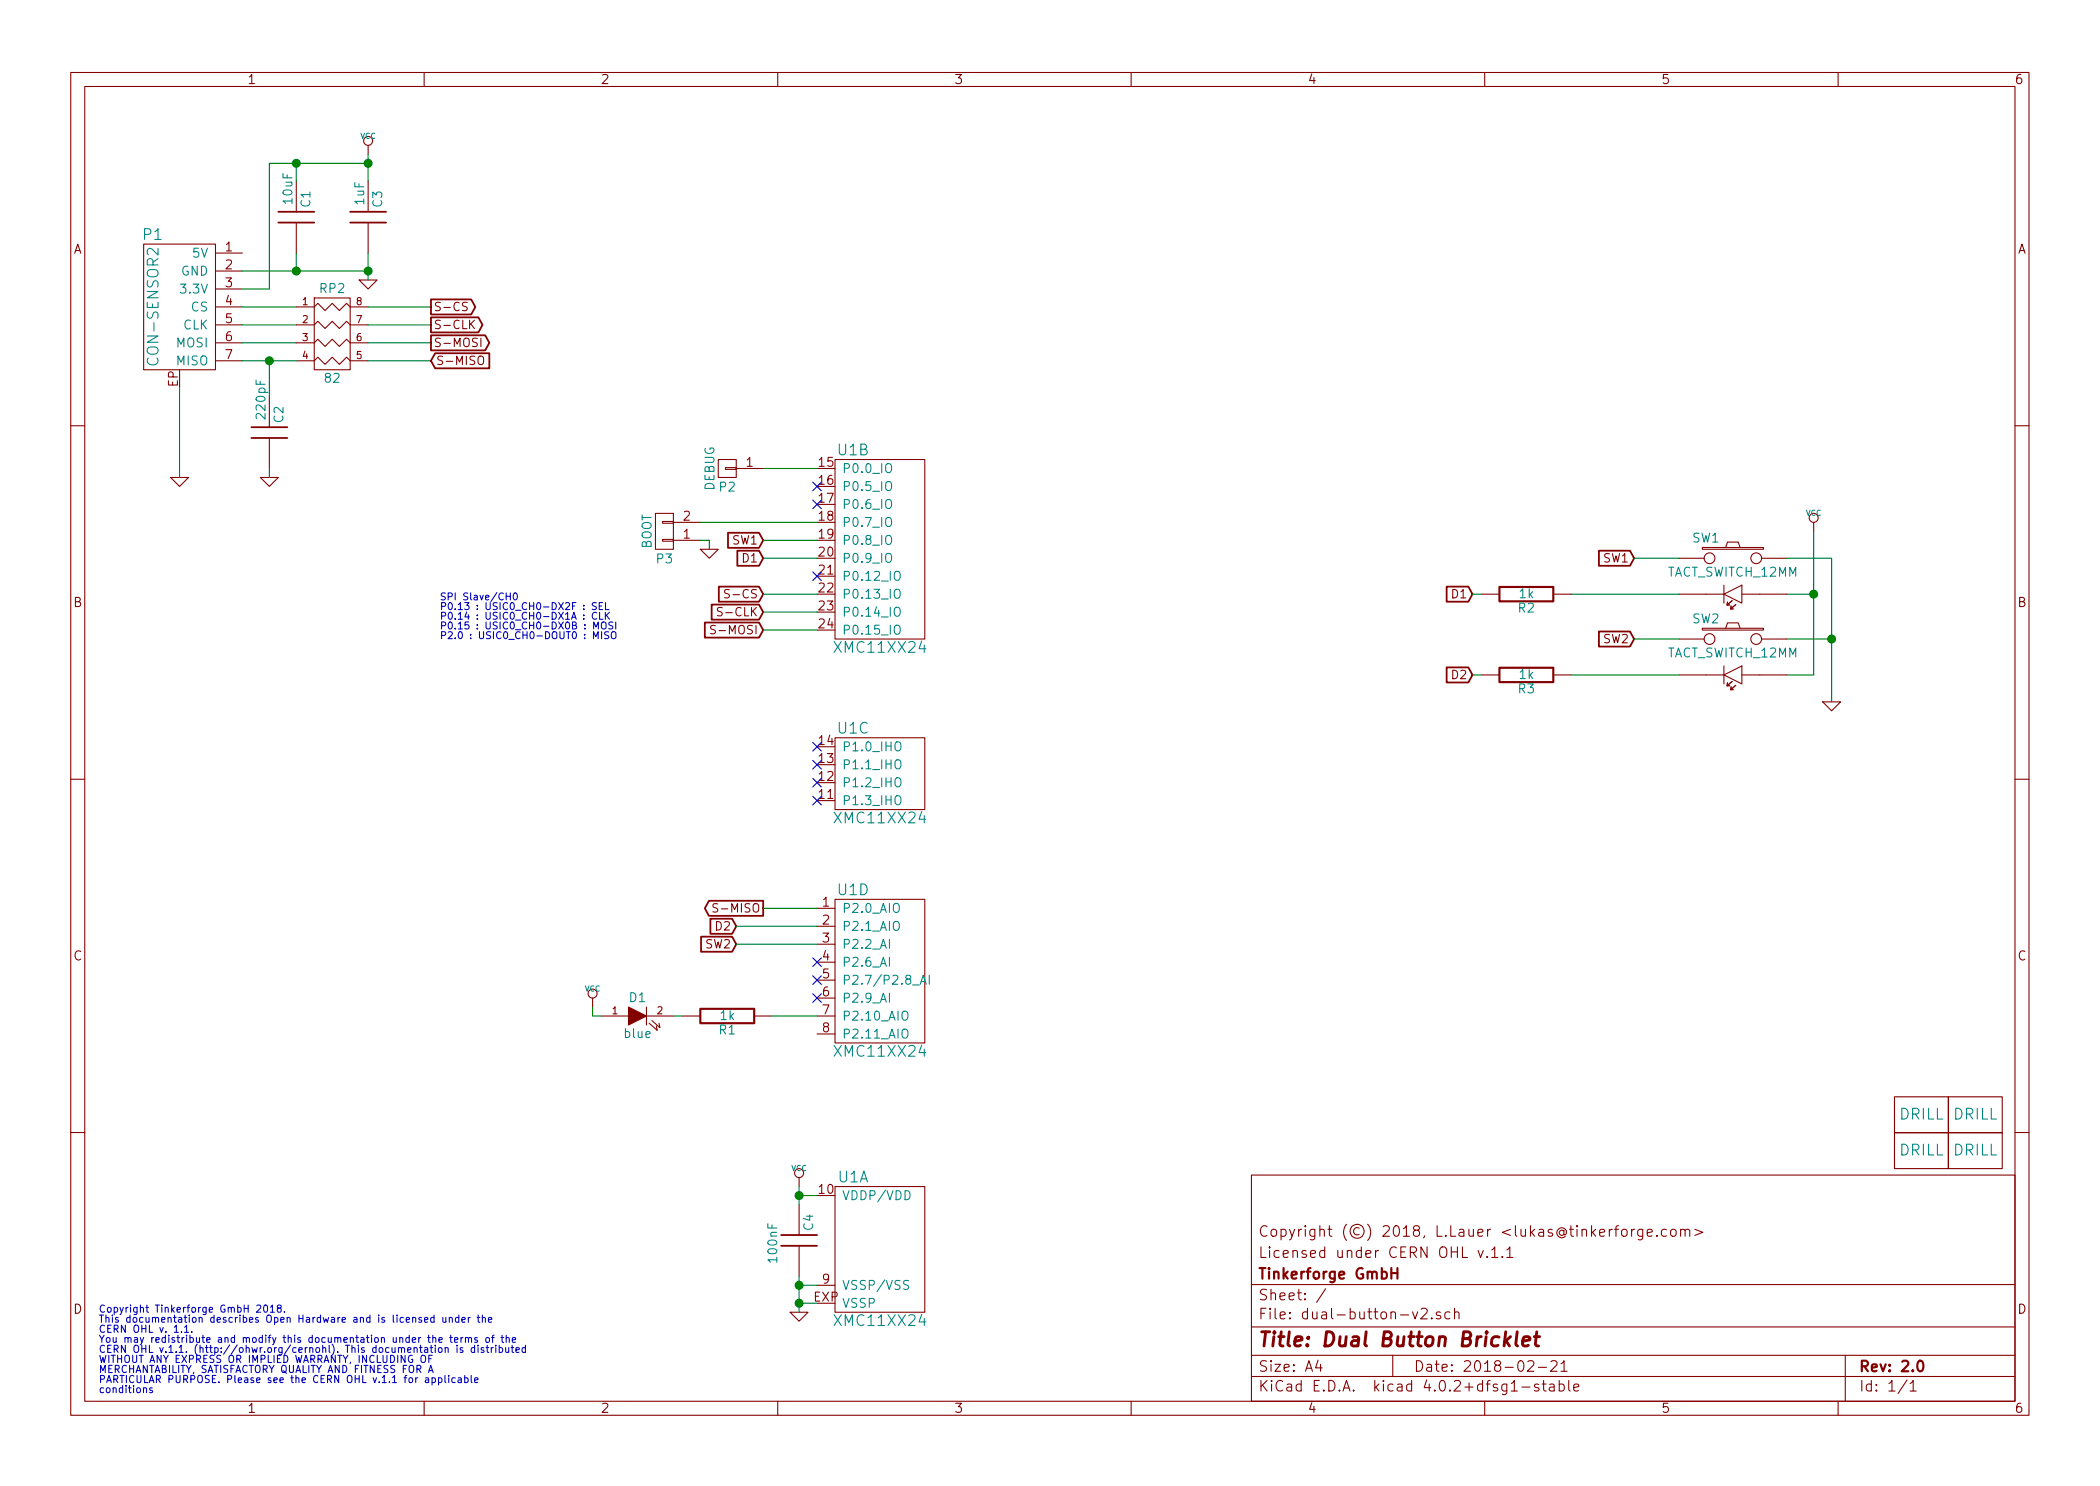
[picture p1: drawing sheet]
EESchema Schematic File Version 2
LIBS:tinkerforge
LIBS:power
LIBS:device
LIBS:transistors
LIBS:conn
LIBS:linear
LIBS:regul
LIBS:74xx
LIBS:cmos4000
LIBS:adc-dac
LIBS:memory
LIBS:xilinx
LIBS:microcontrollers
LIBS:dsp
LIBS:microchip
LIBS:analog_switches
LIBS:motorola
LIBS:texas
LIBS:intel
LIBS:audio
LIBS:interface
LIBS:digital-audio
LIBS:philips
LIBS:display
LIBS:cypress
LIBS:siliconi
LIBS:opto
LIBS:atmel
LIBS:contrib
LIBS:valves
EELAYER 25 0
EELAYER END
$Descr A4 11693 8268
encoding utf-8
Sheet 1 1
Title "Dual Button Bricklet"
Date "2018-02-21"
Rev "2.0"
Comp "Tinkerforge GmbH"
Comment1 "Licensed under CERN OHL v.1.1"
Comment2 "Copyright (©) 2018, L.Lauer <lukas@tinkerforge.com>"
Comment3 ""
Comment4 ""
$EndDescr
Text Notes 550  7750 0    40   ~ 0
Copyright Tinkerforge GmbH 2018.\nThis documentation describes Open Hardware and is licensed under the\nCERN OHL v. 1.1.\nYou may redistribute and modify this documentation under the terms of the\nCERN OHL v.1.1. (http://ohwr.org/cernohl). This documentation is distributed\nWITHOUT ANY EXPRESS OR IMPLIED WARRANTY, INCLUDING OF\nMERCHANTABILITY, SATISFACTORY QUALITY AND FITNESS FOR A\nPARTICULAR PURPOSE. Please see the CERN OHL v.1.1 for applicable\nconditions\n
$Comp
L C C1
U 1 1
P 1650 1200
F 0 "C1" V 1600 1050 50  0000 L CNN
F 1 "10uF" V 1700 950 50  0000 L CNN
F 2 "kicad-libraries:C0805" H 1650 1200 60  0001 C CNN
F 3 "" H 1650 1200 60  0001 C CNN
	1    1650 1200
	-1   0    0    1   
$EndComp
$Comp
L DRILL U3
U 1 1
P 10700 6400
F 0 "U3" H 10750 6450 60  0001 C CNN
F 1 "DRILL" H 10700 6400 60  0000 C CNN
F 2 "kicad-libraries:DRILL_NP" H 10700 6400 60  0001 C CNN
F 3 "" H 10700 6400 60  0001 C CNN
	1    10700 6400
	1    0    0    -1  
$EndComp
$Comp
L DRILL U2
U 1 1
P 10700 6200
F 0 "U2" H 10750 6250 60  0001 C CNN
F 1 "DRILL" H 10700 6200 60  0000 C CNN
F 2 "kicad-libraries:DRILL_NP" H 10700 6200 60  0001 C CNN
F 3 "" H 10700 6200 60  0001 C CNN
	1    10700 6200
	1    0    0    -1  
$EndComp
$Comp
L DRILL U4
U 1 1
P 11000 6200
F 0 "U4" H 11050 6250 60  0001 C CNN
F 1 "DRILL" H 11000 6200 60  0000 C CNN
F 2 "kicad-libraries:DRILL_NP" H 11000 6200 60  0001 C CNN
F 3 "" H 11000 6200 60  0001 C CNN
	1    11000 6200
	1    0    0    -1  
$EndComp
$Comp
L DRILL U5
U 1 1
P 11000 6400
F 0 "U5" H 11050 6450 60  0001 C CNN
F 1 "DRILL" H 11000 6400 60  0000 C CNN
F 2 "kicad-libraries:DRILL_NP" H 11000 6400 60  0001 C CNN
F 3 "" H 11000 6400 60  0001 C CNN
	1    11000 6400
	1    0    0    -1  
$EndComp
$Comp
L VCC #PWR01
U 1 1
P 2050 850
F 0 "#PWR01" H 2050 950 30  0001 C CNN
F 1 "VCC" H 2050 950 30  0000 C CNN
F 2 "" H 2050 850 60  0001 C CNN
F 3 "" H 2050 850 60  0001 C CNN
	1    2050 850 
	1    0    0    -1  
$EndComp
$Comp
L GND #PWR02
U 1 1
P 1500 2650
F 0 "#PWR02" H 1500 2650 30  0001 C CNN
F 1 "GND" H 1500 2580 30  0001 C CNN
F 2 "" H 1500 2650 60  0001 C CNN
F 3 "" H 1500 2650 60  0001 C CNN
	1    1500 2650
	1    0    0    -1  
$EndComp
$Comp
L CON-SENSOR2 P1
U 1 1
P 1000 1700
F 0 "P1" H 1150 2100 60  0000 C CNN
F 1 "CON-SENSOR2" V 1150 1700 60  0000 C CNN
F 2 "kicad-libraries:CON-SENSOR2" H 1000 1700 60  0001 C CNN
F 3 "" H 1000 1700 60  0001 C CNN
	1    1000 1700
	-1   0    0    -1  
$EndComp
$Comp
L TACT_SWITCH_12mm SW1
U 1 1
P 9650 3100
F 0 "SW1" H 9800 3210 50  0000 C CNN
F 1 "TACT_SWITCH_12MM" H 9650 3020 50  0000 C CNN
F 2 "kicad-libraries:TACT_SWITCH_12mm" H 9650 3100 60  0001 C CNN
F 3 "~" H 9650 3100 60  0000 C CNN
	1    9650 3100
	-1   0    0    -1  
$EndComp
$Comp
L TACT_SWITCH_12mm SW2
U 1 1
P 9650 3550
F 0 "SW2" H 9800 3660 50  0000 C CNN
F 1 "TACT_SWITCH_12MM" H 9650 3470 50  0000 C CNN
F 2 "kicad-libraries:TACT_SWITCH_12mm" H 9650 3550 60  0001 C CNN
F 3 "~" H 9650 3550 60  0000 C CNN
	1    9650 3550
	-1   0    0    -1  
$EndComp
$Comp
L GND #PWR03
U 1 1
P 10200 3900
F 0 "#PWR03" H 10200 3900 30  0001 C CNN
F 1 "GND" H 10200 3830 30  0001 C CNN
F 2 "" H 10200 3900 60  0001 C CNN
F 3 "" H 10200 3900 60  0001 C CNN
	1    10200 3900
	1    0    0    -1  
$EndComp
Wire Wire Line
	9950 3550 10200 3550
Wire Wire Line
	10200 3100 10200 3900
Wire Wire Line
	9950 3100 10200 3100
Connection ~ 10200 3550
$Comp
L VCC #PWR04
U 1 1
P 10100 2950
F 0 "#PWR04" H 10100 3050 30  0001 C CNN
F 1 "VCC" H 10100 3050 30  0000 C CNN
F 2 "" H 10100 2950 60  0001 C CNN
F 3 "" H 10100 2950 60  0001 C CNN
	1    10100 2950
	1    0    0    -1  
$EndComp
Wire Wire Line
	9950 3300 10100 3300
Wire Wire Line
	10100 2950 10100 3750
Wire Wire Line
	10100 3750 9950 3750
Connection ~ 10100 3300
Text GLabel 4250 3000 0    47   Input ~ 0
SW1
Text GLabel 4250 3100 0    47   Input ~ 0
D1
Text GLabel 4100 5250 0    47   Input ~ 0
SW2
Text GLabel 4100 5150 0    47   Input ~ 0
D2
Text GLabel 9100 3100 0    47   Input ~ 0
SW1
Text GLabel 9100 3550 0    47   Input ~ 0
SW2
Wire Wire Line
	9100 3100 9350 3100
Wire Wire Line
	9350 3550 9100 3550
Wire Wire Line
	8750 3300 9350 3300
Wire Wire Line
	8750 3750 9350 3750
Text GLabel 8200 3300 0    47   Input ~ 0
D1
Text GLabel 8200 3750 0    47   Input ~ 0
D2
$Comp
L GND #PWR05
U 1 1
P 1000 2650
F 0 "#PWR05" H 1000 2650 30  0001 C CNN
F 1 "GND" H 1000 2580 30  0001 C CNN
F 2 "" H 1000 2650 60  0001 C CNN
F 3 "" H 1000 2650 60  0001 C CNN
	1    1000 2650
	1    0    0    -1  
$EndComp
$Comp
L GND #PWR06
U 1 1
P 2050 1550
F 0 "#PWR06" H 2050 1550 30  0001 C CNN
F 1 "GND" H 2050 1480 30  0001 C CNN
F 2 "" H 2050 1550 60  0001 C CNN
F 3 "" H 2050 1550 60  0001 C CNN
	1    2050 1550
	1    0    0    -1  
$EndComp
$Comp
L C C3
U 1 1
P 2050 1200
F 0 "C3" V 2000 1050 50  0000 L CNN
F 1 "1uF" V 2100 1000 50  0000 L CNN
F 2 "kicad-libraries:C0603F" H 2050 1200 60  0001 C CNN
F 3 "" H 2050 1200 60  0001 C CNN
	1    2050 1200
	-1   0    0    1   
$EndComp
$Comp
L R_PACK4 RP2
U 1 1
P 1850 2050
F 0 "RP2" H 1850 2500 50  0000 C CNN
F 1 "82" H 1850 2000 50  0000 C CNN
F 2 "kicad-libraries:4X0402" H 1850 2050 50  0001 C CNN
F 3 "" H 1850 2050 50  0000 C CNN
	1    1850 2050
	1    0    0    -1  
$EndComp
$Comp
L C C2
U 1 1
P 1500 2400
F 0 "C2" V 1450 2250 50  0000 L CNN
F 1 "220pF" V 1550 2100 50  0000 L CNN
F 2 "kicad-libraries:C0402F" H 1500 2400 60  0001 C CNN
F 3 "" H 1500 2400 60  0001 C CNN
	1    1500 2400
	-1   0    0    1   
$EndComp
Wire Wire Line
	1350 1700 1650 1700
Wire Wire Line
	1650 1800 1350 1800
Wire Wire Line
	1350 1900 1650 1900
Wire Wire Line
	1650 2000 1350 2000
Wire Wire Line
	1500 2200 1500 2000
Connection ~ 1500 2000
Wire Wire Line
	1500 2600 1500 2650
Wire Wire Line
	1000 2650 1000 2150
Wire Wire Line
	1350 1500 2050 1500
Wire Wire Line
	1650 1500 1650 1400
Wire Wire Line
	2050 1400 2050 1550
Connection ~ 1650 1500
Connection ~ 2050 1500
Wire Wire Line
	1350 1600 1500 1600
Wire Wire Line
	1500 1600 1500 900 
Wire Wire Line
	1500 900  2050 900 
Wire Wire Line
	2050 850  2050 1000
Connection ~ 2050 900 
Wire Wire Line
	1650 1000 1650 900 
Connection ~ 1650 900 
Wire Wire Line
	2050 1700 2400 1700
Wire Wire Line
	2050 1800 2400 1800
Wire Wire Line
	2050 1900 2400 1900
Wire Wire Line
	2050 2000 2400 2000
Text GLabel 2400 1700 2    47   Output ~ 0
S-CS
Text GLabel 2400 1800 2    47   Output ~ 0
S-CLK
Text GLabel 2400 1900 2    47   Output ~ 0
S-MOSI
Text GLabel 2400 2000 2    47   Input ~ 0
S-MISO
$Comp
L XMC1XXX24 U1
U 1 1
P 4900 6950
F 0 "U1" H 4750 7350 60  0000 C CNN
F 1 "XMC11XX24" H 4900 6550 60  0000 C CNN
F 2 "kicad-libraries:QFN24-4x4mm-0.5mm" H 5050 7700 60  0001 C CNN
F 3 "" H 5050 7700 60  0000 C CNN
	1    4900 6950
	1    0    0    -1  
$EndComp
$Comp
L XMC1XXX24 U1
U 2 1
P 4900 3050
F 0 "U1" H 4750 3600 60  0000 C CNN
F 1 "XMC11XX24" H 4900 2500 60  0000 C CNN
F 2 "kicad-libraries:QFN24-4x4mm-0.5mm" H 5050 3800 60  0001 C CNN
F 3 "" H 5050 3800 60  0000 C CNN
	2    4900 3050
	1    0    0    -1  
$EndComp
$Comp
L XMC1XXX24 U1
U 3 1
P 4900 4300
F 0 "U1" H 4750 4550 60  0000 C CNN
F 1 "XMC11XX24" H 4900 4050 60  0000 C CNN
F 2 "kicad-libraries:QFN24-4x4mm-0.5mm" H 5050 5050 60  0001 C CNN
F 3 "" H 5050 5050 60  0000 C CNN
	3    4900 4300
	1    0    0    -1  
$EndComp
$Comp
L XMC1XXX24 U1
U 4 1
P 4900 5400
F 0 "U1" H 4750 5850 60  0000 C CNN
F 1 "XMC11XX24" H 4900 4950 60  0000 C CNN
F 2 "kicad-libraries:QFN24-4x4mm-0.5mm" H 5050 6150 60  0001 C CNN
F 3 "" H 5050 6150 60  0000 C CNN
	4    4900 5400
	1    0    0    -1  
$EndComp
$Comp
L C C4
U 1 1
P 4450 6900
F 0 "C4" V 4400 6750 50  0000 L CNN
F 1 "100nF" V 4600 6800 50  0000 L CNN
F 2 "kicad-libraries:C0603F" H 4450 6900 60  0001 C CNN
F 3 "" H 4450 6900 60  0001 C CNN
	1    4450 6900
	-1   0    0    1   
$EndComp
$Comp
L GND #PWR07
U 1 1
P 4450 7300
F 0 "#PWR07" H 4450 7300 30  0001 C CNN
F 1 "GND" H 4450 7230 30  0001 C CNN
F 2 "" H 4450 7300 60  0001 C CNN
F 3 "" H 4450 7300 60  0001 C CNN
	1    4450 7300
	1    0    0    -1  
$EndComp
$Comp
L VCC #PWR08
U 1 1
P 4450 6600
F 0 "#PWR08" H 4450 6700 30  0001 C CNN
F 1 "VCC" H 4450 6700 30  0000 C CNN
F 2 "" H 4450 6600 60  0001 C CNN
F 3 "" H 4450 6600 60  0001 C CNN
	1    4450 6600
	1    0    0    -1  
$EndComp
Wire Wire Line
	4450 6700 4450 6600
Wire Wire Line
	4550 6650 4450 6650
Connection ~ 4450 6650
Wire Wire Line
	4550 7250 4450 7250
Wire Wire Line
	4450 7100 4450 7300
Connection ~ 4450 7250
Wire Wire Line
	4550 7150 4450 7150
Connection ~ 4450 7150
Text Notes 2450 3550 0    39   ~ 0
SPI Slave/CH0\nP0.13 : USIC0_CH0-DX2F : SEL\nP0.14 : USIC0_CH0-DX1A : CLK\nP0.15 : USIC0_CH0-DX0B : MOSI\nP2.0 : USIC0_CH0-DOUT0 : MISO
Text GLabel 4250 3300 0    47   Input ~ 0
S-CS
Text GLabel 4250 3400 0    47   Input ~ 0
S-CLK
Text GLabel 4250 3500 0    47   Input ~ 0
S-MOSI
Text GLabel 4250 5050 0    47   Output ~ 0
S-MISO
$Comp
L CONN_01X01 P2
U 1 1
P 4050 2600
F 0 "P2" H 4050 2700 50  0000 C CNN
F 1 "DEBUG" V 4150 2600 50  0000 C CNN
F 2 "kicad-libraries:DEBUG_PAD" H 4050 2600 50  0001 C CNN
F 3 "" H 4050 2600 50  0000 C CNN
	1    4050 2600
	-1   0    0    1   
$EndComp
Wire Wire Line
	4550 2600 4250 2600
Wire Wire Line
	4250 3300 4550 3300
Wire Wire Line
	4250 3400 4550 3400
Wire Wire Line
	4250 3500 4550 3500
Wire Wire Line
	4550 5050 4250 5050
$Comp
L CONN_01X02 P3
U 1 1
P 3700 2950
F 0 "P3" H 3700 3100 50  0000 C CNN
F 1 "BOOT" V 3800 2950 50  0000 C CNN
F 2 "kicad-libraries:SolderJumper" H 3700 2950 50  0001 C CNN
F 3 "" H 3700 2950 50  0000 C CNN
	1    3700 2950
	-1   0    0    1   
$EndComp
$Comp
L GND #PWR09
U 1 1
P 3950 3050
F 0 "#PWR09" H 3950 3050 30  0001 C CNN
F 1 "GND" H 3950 2980 30  0001 C CNN
F 2 "" H 3950 3050 60  0001 C CNN
F 3 "" H 3950 3050 60  0001 C CNN
	1    3950 3050
	1    0    0    -1  
$EndComp
$Comp
L R R1
U 1 1
P 4050 5650
F 0 "R1" V 4130 5650 50  0000 C CNN
F 1 "1k" V 4050 5650 50  0000 C CNN
F 2 "kicad-libraries:R0603F" H 4050 5650 60  0001 C CNN
F 3 "" H 4050 5650 60  0000 C CNN
	1    4050 5650
	0    1    1    0   
$EndComp
$Comp
L LED D1
U 1 1
P 3550 5650
F 0 "D1" H 3550 5750 50  0000 C CNN
F 1 "blue" H 3550 5550 50  0000 C CNN
F 2 "kicad-libraries:D0603F" H 3550 5650 50  0001 C CNN
F 3 "" H 3550 5650 50  0000 C CNN
	1    3550 5650
	1    0    0    -1  
$EndComp
$Comp
L VCC #PWR010
U 1 1
P 3300 5600
F 0 "#PWR010" H 3300 5700 30  0001 C CNN
F 1 "VCC" H 3300 5700 30  0000 C CNN
F 2 "" H 3300 5600 60  0001 C CNN
F 3 "" H 3300 5600 60  0001 C CNN
	1    3300 5600
	1    0    0    -1  
$EndComp
Wire Wire Line
	4550 5650 4300 5650
Wire Wire Line
	3800 5650 3750 5650
Wire Wire Line
	3350 5650 3300 5650
Wire Wire Line
	3300 5650 3300 5600
$Comp
L R R2
U 1 1
P 8500 3300
F 0 "R2" V 8580 3300 50  0000 C CNN
F 1 "1k" V 8500 3300 50  0000 C CNN
F 2 "kicad-libraries:R0603F" H 8500 3300 60  0001 C CNN
F 3 "" H 8500 3300 60  0000 C CNN
	1    8500 3300
	0    1    1    0   
$EndComp
$Comp
L R R3
U 1 1
P 8500 3750
F 0 "R3" V 8580 3750 50  0000 C CNN
F 1 "1k" V 8500 3750 50  0000 C CNN
F 2 "kicad-libraries:R0603F" H 8500 3750 60  0001 C CNN
F 3 "" H 8500 3750 60  0000 C CNN
	1    8500 3750
	0    1    1    0   
$EndComp
Wire Wire Line
	8250 3300 8200 3300
Wire Wire Line
	8200 3750 8250 3750
Wire Wire Line
	4100 5150 4550 5150
Wire Wire Line
	4550 5250 4100 5250
NoConn ~ 4550 4450
NoConn ~ 4550 4350
Wire Wire Line
	4250 3000 4550 3000
NoConn ~ 4550 4250
NoConn ~ 4550 4150
Wire Wire Line
	4250 3100 4550 3100
Wire Wire Line
	3900 3000 3950 3000
Wire Wire Line
	3950 3000 3950 3050
Wire Wire Line
	3900 2900 4550 2900
NoConn ~ 4550 3200
NoConn ~ 4550 2800
NoConn ~ 4550 2700
NoConn ~ 4550 5350
NoConn ~ 4550 5450
NoConn ~ 4550 5550
$EndSCHEMATC
